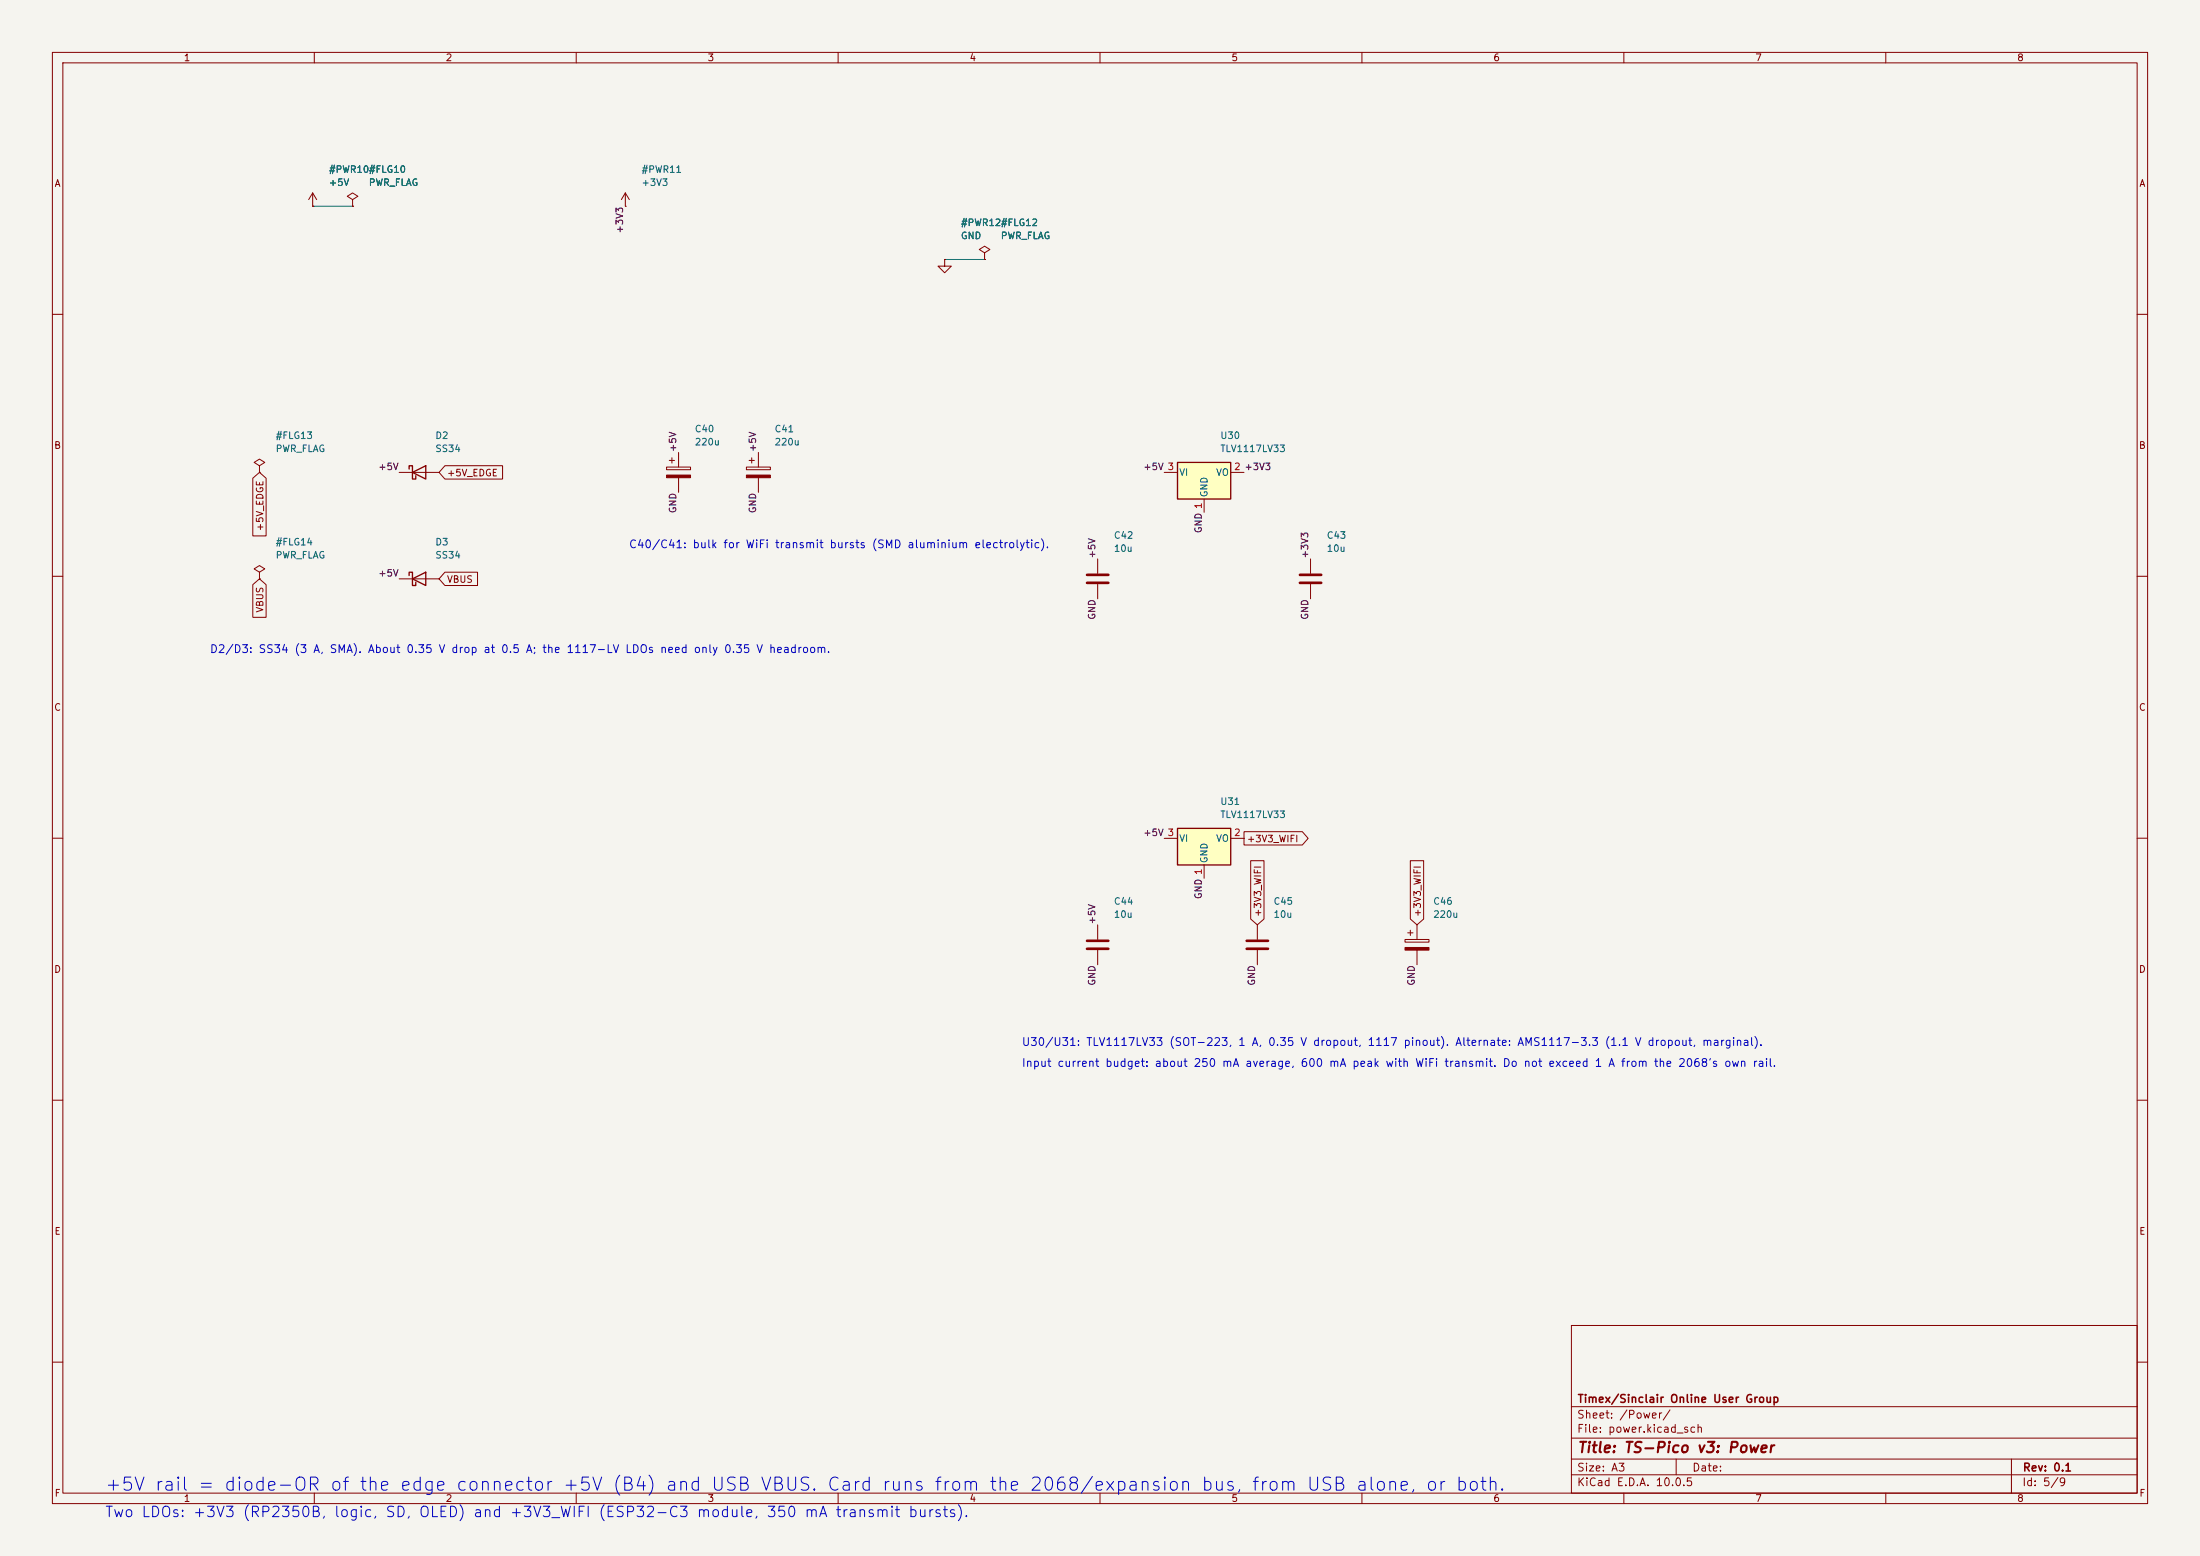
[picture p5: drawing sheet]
<svg xmlns="http://www.w3.org/2000/svg" width="420mm" height="297mm" viewBox="0 0 420 297" stroke-linecap="round" stroke-linejoin="round" font-family="sans-serif">
<path d="M0 0h420v297h-420z" fill="#f5f4ef" stroke="#f5f4ef" stroke-width=".19"/>
<g fill="none" stroke="#840000" stroke-width=".19">
<path d="M10 10h400v277h-400zM12 12h396v273h-396zM60 10v2M110 10v2M160 10v2M210 10v2M260 10v2M310 10v2M360 10v2M59.7 39.4h.1M59.7 36.8l-.8 1.3M59.7 36.8l.8 1.3"/>
<path d="M59.7 36.8v2.6M67.3 38.1l1-.6-1-.7-1 .7 1 .6v1.3M67.3 39.4h.1M119.4 39.4h.1M119.4 36.8l-.8 1.3M119.4 36.8l.7 1.3M119.4 36.8v2.6M180.3 49.5v1.3h1.3l-1.3 1.3-1.2-1.3h1.2M180.3 49.5h.1M188 48.3l1-.7-1-.6-1.1 .6 1.1 .7v1.2M188 49.5h.1M10 60h2"/>
<path d="M408 60h2M49.5 88.9l1-.6-1-.7-1 .7 1 .6v1.3M49.5 90.2h.1M76.2 90.2h7.6M127.3 89.2h4.5v.5h-4.5zM127.8 87.9h1M128.3 87.4v1M129.5 86.4v2.8M129.5 91.2v2.8M142.5 89.2h4.6v.5h-4.6zM143 87.9h1M143.5 87.4v1"/>
<path d="M144.8 86.4v2.8M144.8 91.2v2.8M10 110h2M49.5 109.2l1-.6-1-.6-1 .6 1 .6v1.3M49.5 110.5h.1M76.2 110.5h7.6M209.5 106.7v2.8M209.5 111.5v2.8M408 110h2M10 160h2M408 160h2M240 176.5v2.8"/>
<path d="M240 181.4v2.8M10 210h2M408 210h2M300 253h108v32h-108zM10 260h2M300 278.5h108M300 274.5h108M300 268.5h108M320 278.5v3M384 278.5v6.5M408 260h2M60 285v2"/>
<path d="M110 285v2M160 285v2M210 285v2M260 285v2M300 281.5h108M310 285v2M360 285v2"/>
</g>
<path d="M207.5 109.7h4.1M207.5 111.3h4.1M238 179.6h4.1M238 181.1h4.1" fill="none" stroke="#840000" stroke-width=".51"/>
<g fill="#840000" stroke="#840000" stroke-width=".19">
<path d="M127.3 90.7h4.5v.5h-4.5z"/>
<path d="M142.5 90.7h4.6v.5h-4.6z"/>
</g>
<path d="M78.1 89.5v-.6h.6v2.5h.7v-.6M78.7 90.2l2.6-1.3v2.5zM78.1 109.9v-.7h.6v2.6h.7v-.7M78.7 110.5l2.6-1.3v2.6z" fill="none" stroke="#840000" stroke-width=".25"/>
<path d="M224.8 88.3h10.1v7h-10.1z" fill="#ffffc2"/>
<path d="M224.8 88.3h10.1v7h-10.1z" fill="none" stroke="#840000" stroke-width=".25"/>
<path d="M222.2 90.2h2.6M229.9 95.3v2.5M234.9 90.2h2.6M250.2 106.7v2.8M250.2 111.5v2.8M209.5 176.5v2.8M268.2 179.3h4.6v.5h-4.6zM268.7 178.1h1M269.2 177.5v1.1M270.5 176.5v2.8M209.5 181.4v2.8M270.5 181.4v2.8" fill="none" stroke="#840000" stroke-width=".19"/>
<path d="M248.2 109.7h4M248.2 111.3h4M207.5 179.6h4.1M207.5 181.1h4.1" fill="none" stroke="#840000" stroke-width=".51"/>
<path d="M268.2 180.8h4.6v.6h-4.6z" fill="#840000" stroke="#840000" stroke-width=".19"/>
<path d="M224.8 158.1h10.1v7h-10.1z" fill="#ffffc2"/>
<path d="M224.8 158.1h10.1v7h-10.1z" fill="none" stroke="#840000" stroke-width=".25"/>
<g fill="none" stroke="#840000" stroke-width=".19">
<path d="M59.7 39.4h.1M67.3 39.4h.1M180.3 49.5h.1M188 49.5h.1M48.3 91.3l1.2-1.1 1.3 1.1v11h-2.5zM84.9 88.9h11v2.5h-11l-1.1-1.2zM48.3 111.6l1.2-1.1 1.3 1.1v6.2h-2.5zM84.9 109.2h6.3v2.6h-6.3l-1.1-1.3zM237.5 158.7h11.1l1.1 1.3-1.1 1.3h-11.1zM222.2 160h2.6M229.9 165.1v2.5M234.9 160h2.6"/>
<path d="M238.8 164.3h2.5v11.1l-1.3 1.1-1.2-1.1zM269.2 164.3h2.6v11.1l-1.3 1.1-1.3-1.1z"/>
</g>
<path d="M59.7 39.4h7.6M180.3 49.5h7.7" fill="none" stroke="#009600" stroke-width=".19"/>
<text font-size="2.5" fill="#0000c2" x="19.9" y="285.2">+5V rail = diode-OR of the edge connector +5V (B4) and USB VBUS. Card runs from the 2068/expansion bus, from USB alone, or both.</text>
<text font-size="2" fill="#840000" x="301" y="277.8">Title: TS-Pico v3: Power</text>
<text font-size="2" fill="#0000c2" x="19.9" y="290.1">Two LDOs: +3V3 (RP2350B, logic, SD, OLED) and +3V3_WIFI (ESP32-C3 module, 350 mA transmit bursts).</text>
<g font-size="1.5" fill="#0000c2">
<text x="120" y="105">C40/C41: bulk for WiFi transmit bursts (SMD aluminium electrolytic).</text>
<text x="40" y="125">D2/D3: SS34 (3 A, SMA). About 0.35 V drop at 0.5 A; the 1117-LV LDOs need only 0.35 V headroom.</text>
<text x="195" y="200">U30/U31: TLV1117LV33 (SOT-223, 1 A, 0.35 V dropout, 1117 pinout). Alternate: AMS1117-3.3 (1.1 V dropout, marginal).</text>
<text x="195" y="204">Input current budget: about 250 mA average, 600 mA peak with WiFi transmit. Do not exceed 1 A from the 2068's own rail.</text>
</g>
<g font-size="1.5" fill="#840000">
<text x="301" y="268.1">Timex/Sinclair Online User Group</text>
<text x="300.9" y="273.8">File: power.kicad_sch</text>
<text x="300.9" y="271.1">Sheet: /Power/</text>
<text x="300.9" y="281.2">Size: A3</text>
<text x="322.9" y="281.2">Date:</text>
<text x="386" y="281.2">Rev: 0.1</text>
<text x="300.9" y="284">KiCad E.D.A. 10.0.5</text>
<text x="385.9" y="284">Id: 5/9</text>
</g>
<g font-size="1.3" fill="#840000">
<text x="35" y="12">1</text>
<text x="85" y="12">2</text>
<text x="135" y="12">3</text>
<text x="185" y="12">4</text>
<text x="235" y="12">5</text>
<text x="285" y="12">6</text>
<text x="335" y="12">7</text>
<text x="385" y="12">8</text>
<text x="10.3" y="36">A</text>
<text x="408.3" y="36">A</text>
<text x="10.2" y="86">B</text>
<text x="408.2" y="86">B</text>
<text x="85.2" y="91.2">+5V_EDGE</text>
<text x="50.6" y="101.5" transform="rotate(-90 50.6 101.5)">+5V_EDGE</text>
<text x="85.2" y="111.5">VBUS</text>
<text x="50.6" y="117" transform="rotate(-90 50.6 117)">VBUS</text>
<text x="10.2" y="136">C</text>
<text x="408.2" y="136">C</text>
<text x="237.9" y="161.1">+3V3_WIFI</text>
<text x="241.1" y="175.1" transform="rotate(-90 241.1 175.1)">+3V3_WIFI</text>
<text x="271.6" y="175.1" transform="rotate(-90 271.6 175.1)">+3V3_WIFI</text>
<text x="10.2" y="186">D</text>
<text x="408.2" y="186">D</text>
<text x="10.3" y="236">E</text>
<text x="408.3" y="236">E</text>
<text x="10.3" y="286">F</text>
<text x="35" y="287">1</text>
<text x="85" y="287">2</text>
<text x="135" y="287">3</text>
<text x="185" y="287">4</text>
<text x="235" y="287">5</text>
<text x="285" y="287">6</text>
<text x="335" y="287">7</text>
<text x="385" y="287">8</text>
<text x="408.3" y="286">F</text>
</g>
<g font-size="1.3" fill="#006464">
<text x="62.7" y="33.3">#PWR10#FLG10</text>
<text x="62.7" y="35.8">+5V</text>
<text x="70.3" y="35.8">PWR_FLAG</text>
<text x="122.4" y="33.3">#PWR11</text>
<text x="122.4" y="35.8">+3V3</text>
<text x="183.3" y="43.5">#PWR12#FLG12</text>
<text x="183.3" y="46">GND</text>
<text x="190.9" y="46">PWR_FLAG</text>
<text x="132.5" y="82.8">C40</text>
<text x="147.8" y="82.8">C41</text>
<text x="52.5" y="84.1">#FLG13</text>
<text x="52.5" y="86.6">PWR_FLAG</text>
<text x="83" y="84.1">D2</text>
<text x="83" y="86.6">SS34</text>
<text x="132.5" y="85.3">220u</text>
<text x="147.8" y="85.3">220u</text>
<text x="232.9" y="84.1">U30</text>
<text x="232.9" y="86.6">TLV1117LV33</text>
<text x="225" y="91.1">VI</text>
<text x="230.8" y="95" transform="rotate(-90 230.8 95)">GND</text>
<text x="232" y="91.1">VO</text>
<text x="52.5" y="104.4">#FLG14</text>
<text x="52.5" y="106.9">PWR_FLAG</text>
<text x="83" y="104.4">D3</text>
<text x="83" y="106.9">SS34</text>
<text x="212.5" y="103.1">C42</text>
<text x="212.5" y="105.6">10u</text>
<text x="253.2" y="103.1">C43</text>
<text x="253.2" y="105.6">10u</text>
<text x="232.9" y="153.9">U31</text>
<text x="225" y="161">VI</text>
<text x="232" y="161">VO</text>
<text x="232.9" y="156.4">TLV1117LV33</text>
<text x="230.8" y="164.9" transform="rotate(-90 230.8 164.9)">GND</text>
<text x="212.5" y="173">C44</text>
<text x="243" y="173">C45</text>
<text x="273.5" y="173">C46</text>
<text x="212.5" y="175.5">10u</text>
<text x="243" y="175.5">10u</text>
<text x="273.5" y="175.5">220u</text>
</g>
<g font-size="1.3" fill="#0f0f0f">
<text x="119.3" y="44.7" transform="rotate(-90 119.3 44.7)">+3V3</text>
<text x="129.4" y="86.4" transform="rotate(-90 129.4 86.4)">+5V</text>
<text x="144.7" y="86.4" transform="rotate(-90 144.7 86.4)">+5V</text>
<text x="72.1" y="90">+5V</text>
<text x="218.2" y="90">+5V 3</text>
<text x="129.4" y="98.1" transform="rotate(-90 129.4 98.1)">GND</text>
<text x="144.7" y="98.1" transform="rotate(-90 144.7 98.1)">GND</text>
<text x="229.7" y="101.9" transform="rotate(-90 229.7 101.9)">GND 1</text>
<text x="209.4" y="106.7" transform="rotate(-90 209.4 106.7)">+5V</text>
<text x="250.1" y="106.7" transform="rotate(-90 250.1 106.7)">+3V3</text>
<text x="72.1" y="110.4">+5V</text>
<text x="209.4" y="118.4" transform="rotate(-90 209.4 118.4)">GND</text>
<text x="250.1" y="118.4" transform="rotate(-90 250.1 118.4)">GND</text>
<text x="218.2" y="159.9">+5V 3</text>
<text x="229.7" y="171.7" transform="rotate(-90 229.7 171.7)">GND 1</text>
<text x="209.4" y="176.6" transform="rotate(-90 209.4 176.6)">+5V</text>
<text x="209.4" y="188.2" transform="rotate(-90 209.4 188.2)">GND</text>
<text x="239.9" y="188.2" transform="rotate(-90 239.9 188.2)">GND</text>
<text x="270.4" y="188.2" transform="rotate(-90 270.4 188.2)">GND</text>
</g>
<g font-size="1.3" fill="#a90000">
<text x="235.5" y="90">2 +3V3</text>
<text x="235.5" y="159.9">2</text>
</g>
</svg>
